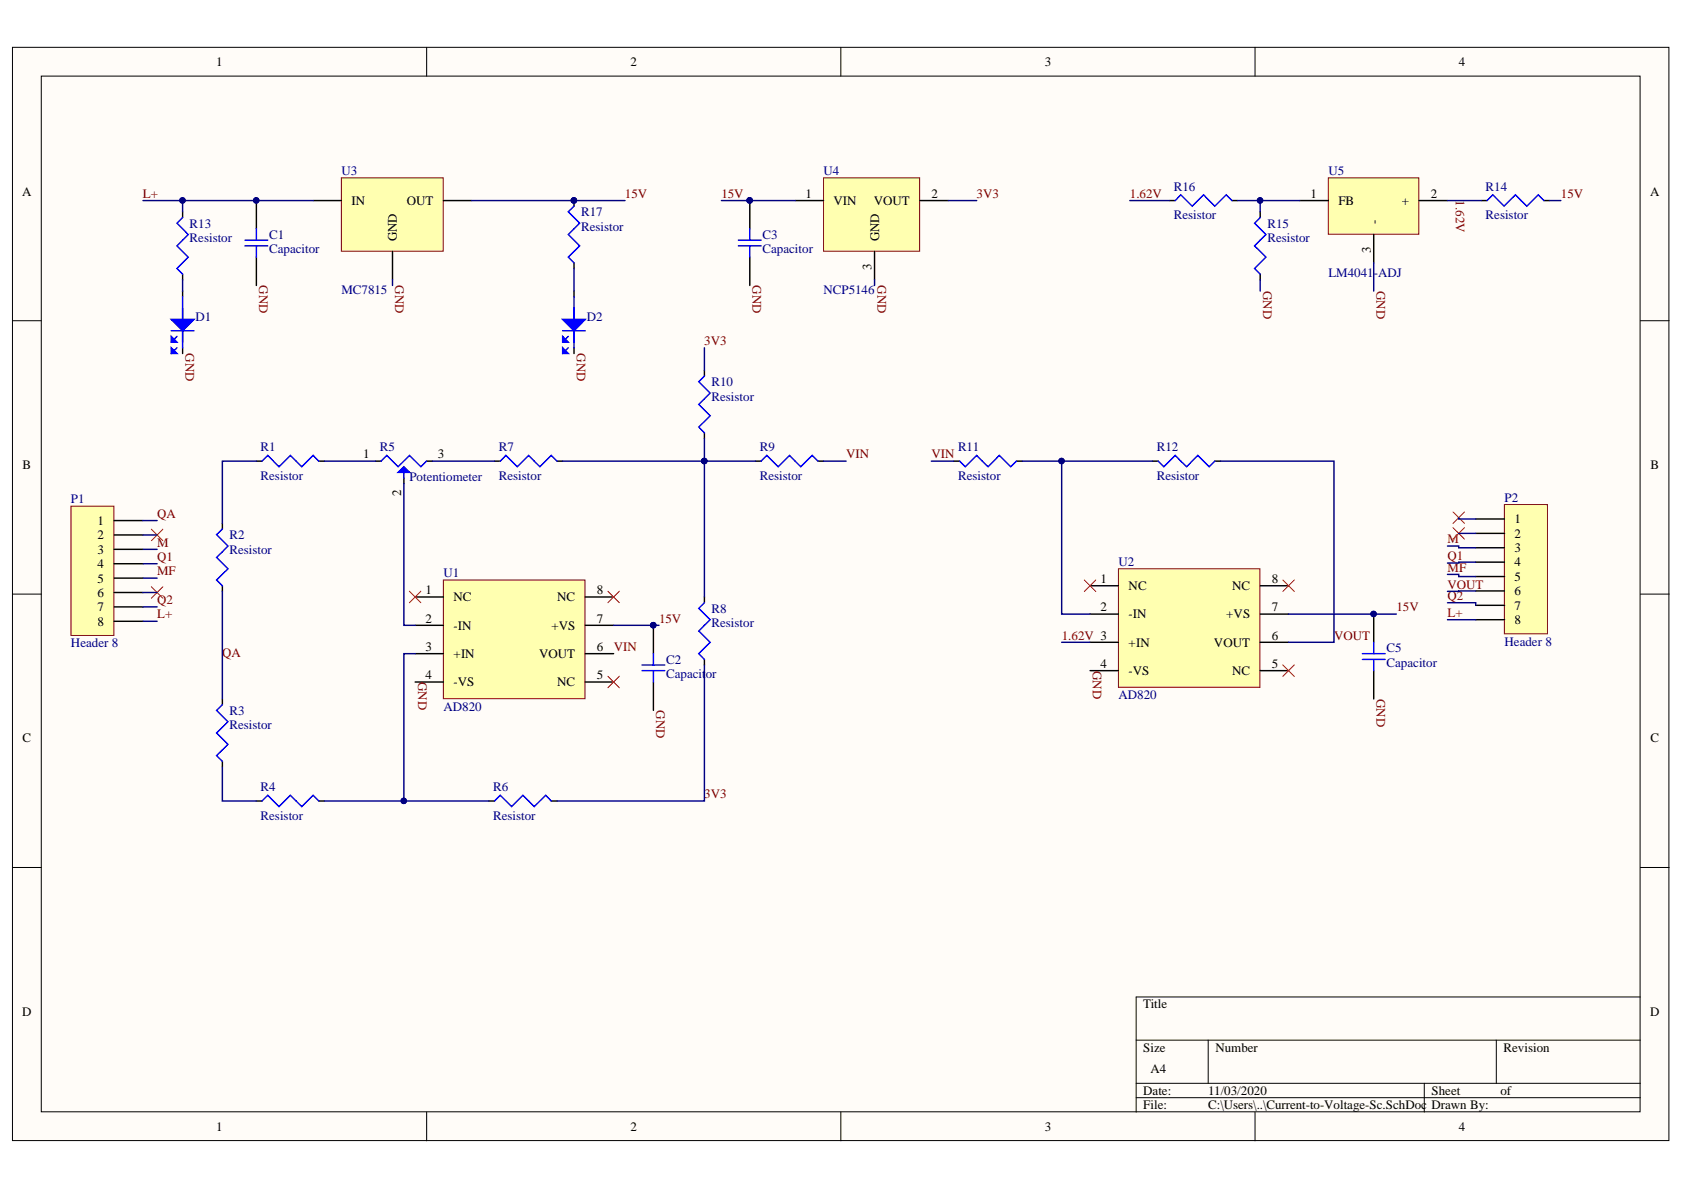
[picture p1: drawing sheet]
# Altium project PCB_Project_1.PrjPcb
1 sheet, 30 parts. Net scope: global (net labels, ports and power ports of the same name join across sheets).
Board file: Current-to-Voltage.PcbDoc

## Sheet Current-to-Voltage-Sc.SchDoc
size A4

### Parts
C1  Capacitor  [C0805]
C2  Capacitor  [C0805]
C3  Capacitor  [C0805]
C5  Capacitor  [C0805]
D1  LED  [LED0805]  (value not drawn)
D2  LED  [LED0805]  (value not drawn)
P1  JST12XH  [JST12XH]
P2  JST12XH  [JST12XH]
R1  Resistor  [R0805 - duplicate2]
R2  Resistor  [R0805 - duplicate2]
R3  Resistor  [R0805 - duplicate2]
R4  Resistor  [R0805 - duplicate2]
R5  Potentiometer  [POT3]
R6  Resistor  [R0805 - duplicate2]
R7  Resistor  [R0805 - duplicate2]
R8  Resistor  [R0805 - duplicate2]
R9  Resistor  [R0805 - duplicate2]
R10  Resistor  [R0805 - duplicate2]
R11  Resistor  [R0805 - duplicate2]
R12  Resistor  [R0805 - duplicate2]
R13  Resistor  [R0805 - duplicate2]
R14  Resistor  [R0805 - duplicate2]
R15  Resistor  [R1206 - duplicate]
R16  Resistor  [R0805 - duplicate2]
R17  Resistor  [R0805 - duplicate2]
U1  AD820  [SOIC127P600X175-8N]
U2  AD820  [SOIC127P600X175-8N]
U3  MC7815  [DPAK229P991X238-3N]
U4  NCP5146  [SOT95P237X110-3N]
U5  LM4041-ADJ  [SOT95P237X110-3N]

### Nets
1.62V: R14.1 R16.1 U2.3(+IN) U5.2(+)
3V3: R6.2 R8.1 R10.2 U4.2(VOUT)
15V: C2.2 C3.2 C5.2 R14.2 R17.2 U1.7(+VS) U2.7(+VS) U3.3(OUT) U4.1(VIN)
GND: C1.1 C2.1 C3.1 C5.1 D1.1 D2.1 P1.2 P1.4 P1.6 P1.8 P1.10 P1.12 P2.2 P2.4 P2.6 P2.8 P2.10 P2.12 R15.1 U1.4(-VS) U2.4(-VS) U3.2(GND) U4.3(GND) U5.3(-)
L+: C1.2 P1.11 P2.11 R13.2 U3.1(IN)
M: P1.1 P2.1
MF: P1.7 P2.5
Q1: P1.5 P2.3
Q2: P1.9 P2.9
QA: P1.3 R2.1 R3.2
VIN: R9.2 R11.2 U1.6(VOUT)
VOUT: P2.7 R12.1 U2.6(VOUT)
NetD1_2: D1.2 R13.1
NetD2_2: D2.2 R17.1
NetR1_1: R1.1 R2.2
NetR1_2: R1.2 R5.1
NetR3_1: R3.1 R4.1
NetR4_2: R4.2 R6.1 U1.3(+IN)
NetR5_2: R5.2 U1.2(-IN)
NetR5_3: R5.3 R7.1
NetR7_2: R7.2 R8.2 R9.1 R10.1
NetR11_1: R11.1 R12.2 U2.2(-IN)
NetR15_2: R15.2 R16.2 U5.1(FB)

Not connected (* = marked no-connect by the designer): U1 1(NC)* 5(NC)* 8(NC)*; U2 1(NC)* 5(NC)* 8(NC)*
